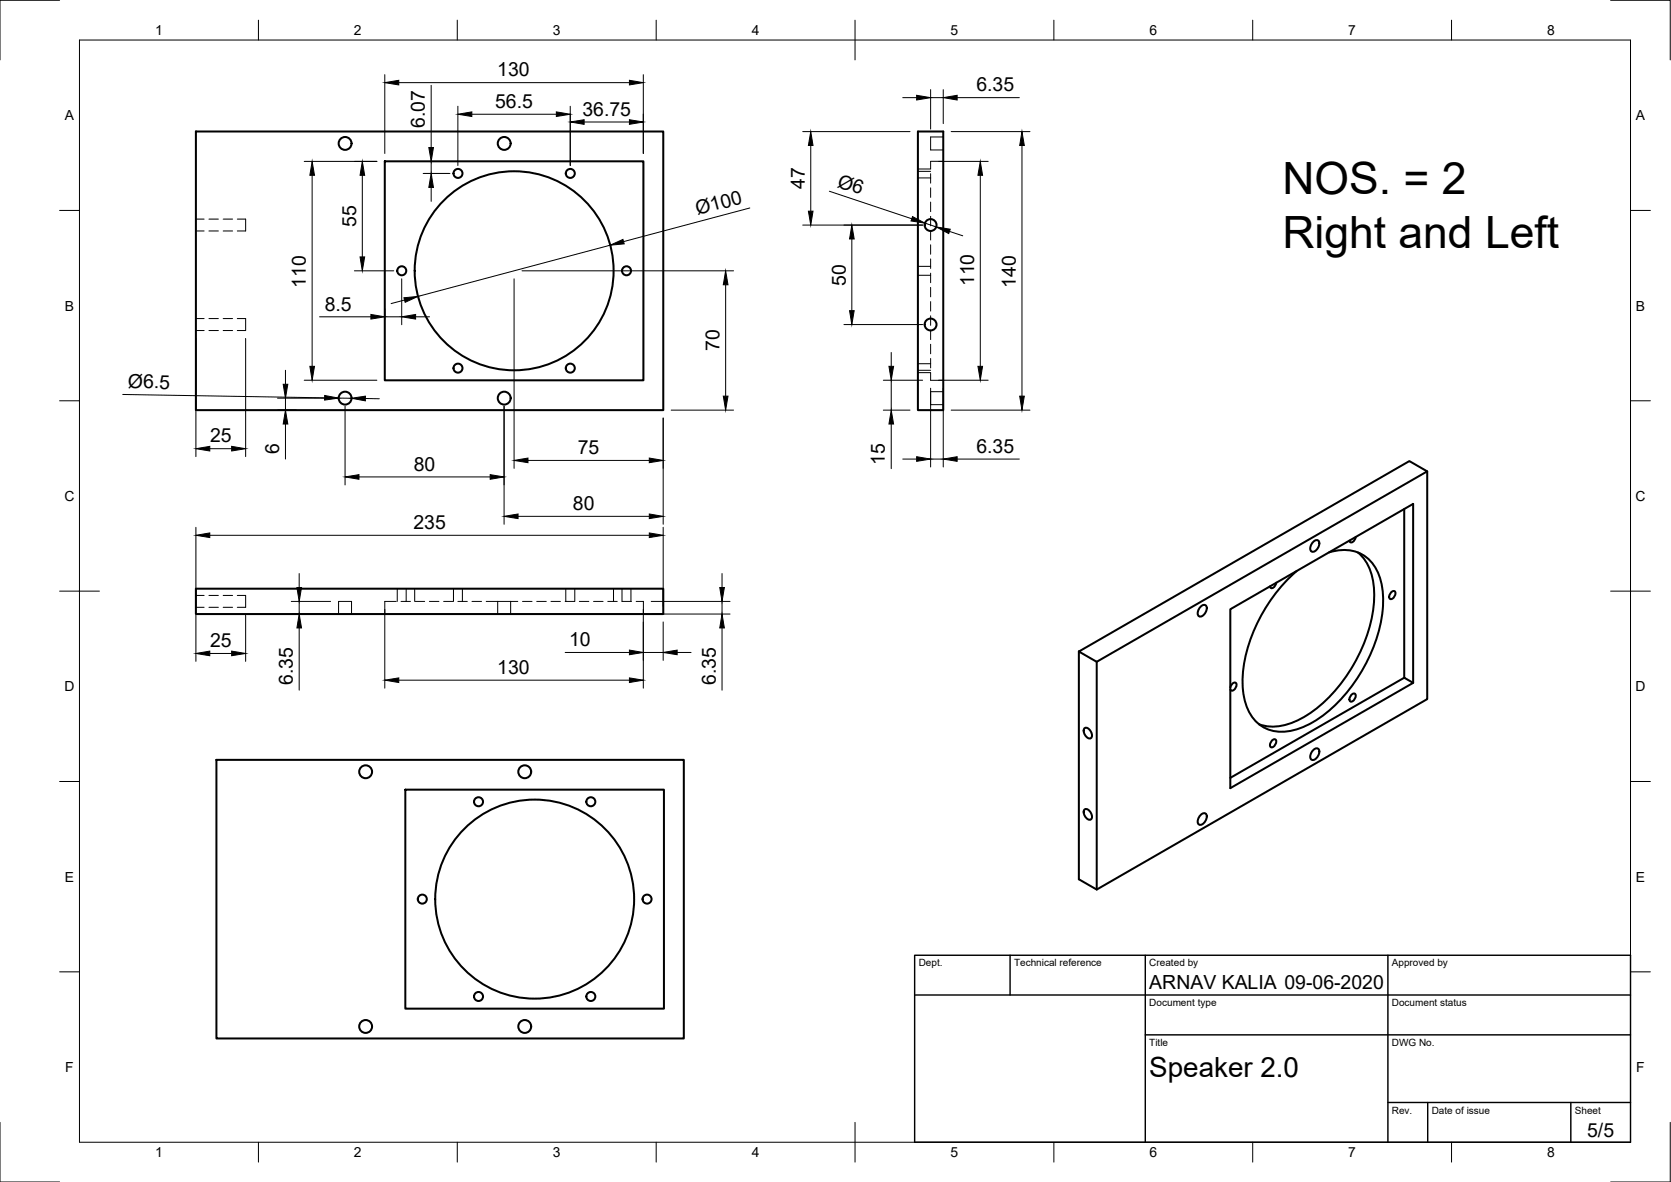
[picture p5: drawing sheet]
<svg xmlns="http://www.w3.org/2000/svg" width="420mm" height="297mm" viewBox="0 0 420 297" stroke-linecap="round" stroke-linejoin="round" font-family="sans-serif">
<!-- layer: Hidden -->
<g fill="none" stroke="#000" stroke-width=".25">
<path d="M237.2 34.4h-3.2v3.3h3.2M49.3 55.1h2M49.3 58h2M52.5 55.1h2.4M52.5 58h2.4M56.1 55.1h2.4M56.1 58h2.4M59.7 55.1h2.1v2.9h-2.1M230.8 42.5h3.2M230.8 44.7h3.2M230.8 43.1h3.2M234 43.7v2.3"/>
<path d="M234 47.2v2.4M234 50.8v2.4M234 54.4v2.4M234 57.9v2.4M237.2 40.5h-3.2v1.9M230.8 66.9h3.2M230.8 69.2h3.2M234 61.5v2.4M234 65.1v2.4M234 68.7v2.3M234 72.2v2.4M234 75.8v2.4"/>
<path d="M234 79.4v2.4M49.3 80.1h2M49.3 83.1h2M52.5 80.1h2.4M52.5 83.1h2.4M56.1 80.1h2.4M56.1 83.1h2.4M59.7 80.1h2.1v3h-2.1M230.8 93.6l3.2 .1v1.9h3.2M230.8 91.4h3.2M230.8 93.1h3.2M234 82.9v2.4"/>
<path d="M234 86.5v2.4M234 90.1v2.4M237.2 98.4h-3.2v3.3h3.2M49.3 149.6h2M49.3 152.6h2M52.5 149.6h2.4M52.5 152.6h2.4M56.1 149.6h2.4M56.1 152.6h2.4M59.7 149.6h2.1v3h-2.1M85.1 154.3v-3.2h3.3v3.2M99.6 151.1h-2.8v3.2"/>
<path d="M99.9 147.9v3.2M100.8 151.1h2.4M102.1 147.9v3.2M104.3 147.9v3.2M104.4 151.1h2.4M108 151.1h2.4M111.5 151.1h2.4M114 147.9v3.2M115.1 151.1h2.4M116.3 147.9v3.2M118.7 151.1h2.4M122.3 151.1h2.8"/>
<path d="M125.1 151.1h3.3M125.1 151.1v3.2M128.4 151.1h1.8M128.4 151.1v3.2M131.4 151.1h2.4M135 151.1h2.4M138.5 151.1h2.4M142.1 151.1h2.4M142.3 147.9v3.2M144.5 147.9v3.2M145.7 151.1h2.4M149.2 151.1h2.4"/>
<path d="M152.8 151.1h2.4M154.3 147.9v3.2M156.4 147.9v3.2h2.4M158.6 147.9v3.2M160 151.1h1.8v3.2"/>
</g>
<!-- layer: Visible -->
<g fill="none" stroke="#000" stroke-width=".51">
<path d="M49.3 33h117.5v70.1h-117.5zM230.8 33h6.4v70.1h-6.4zM96.8 40.5h65v55.1h-65zM358.9 118.5v57.2l-83.1 47.8-4.5-2.5v-57.3M330.2 136.1a.84 .84 0 0 1 1.5 .1 2.1 2.1 0 0 1-1.8 2.5 1.4 1.4 0 0 1 0-2.2zM334.2 138.8a9.4 9.4 0 0 1 12.2 4.9 22.1 22.1 0 0 1 .2 15.1 39.6 39.6 0 0 1-16.5 22.7 12.9 12.9 0 0 1-11.8 1.6 11 11 0 0 1-5.8-9.6 35.6 35.6 0 0 1 7-22.8 38.2 38.2 0 0 1 6.6-7.2M340.9 134.9l-.3 .8a.83 .83 0 0 1-1.2 .4l-.1-.2M341.4 138.8a13 13 0 0 1 4.1 10 38.7 38.7 0 0 1-11.2 26.3 21.9 21.9 0 0 1-14 7.5l-2.5-.2-1.2-.4M353.1 127.9v42.4l2.2 1.3-45.9 26.5v-45l45.9-26.5v45M49.3 147.9h117.5v6.4h-117.5zM301.9 152.4a.84 .84 0 0 1 1.5 0 2.1 2.1 0 0 1-1.8 2.5 1.4 1.4 0 0 1 0-2.1zM320.9 146.4l-.3 .8a.83 .83 0 0 1-1.2 .4l-.1-.2"/>
<path d="M349.8 148.9l.3-.3h.6a1.32 1.32 0 0 1-1.2 1.9 1.14 1.14 0 0 1 .3-1.6zM271.3 163.7l83.1-47.8 4.5 2.6-83.1 47.8zM275.8 166.3v57.2M309.4 172.7l.3-.7a.69 .69 0 0 1 1.2-.2 1.32 1.32 0 0 1-1.4 1.7l-.1-.2M339.8 174.6l.3-.2 .6-.1a1.32 1.32 0 0 1-1.2 2 1.14 1.14 0 0 1 .3-1.7zM353.1 170.3l-43.7 25.2M54.4 191h117.5v70h-117.5zM101.9 198.4h65v55.1h-65zM272.7 183a1.28 1.28 0 0 1 1.7 1 .9 .9 0 0 1 .2 1 .9 .9 0 0 1-.7 .6 1.95 1.95 0 0 1-1.2-2.6zM319.8 186.1l.3-.2 .6-.1a1.32 1.32 0 0 1-1.2 2 1.14 1.14 0 0 1 .3-1.7zM330.2 188.5a.84 .84 0 0 1 1.5 0 2.1 2.1 0 0 1-1.8 2.5 1.4 1.4 0 0 1 0-2.2zM272.7 203.4a1.28 1.28 0 0 1 1.7 1 .9 .9 0 0 1 .2 1 .9 .9 0 0 1-.7 .6 1.95 1.95 0 0 1-1.2-2.6z"/>
<path d="M301.9 204.8a.84 .84 0 0 1 1.5 0 2.1 2.1 0 0 1-1.8 2.5 1.4 1.4 0 0 1 0-2.2z"/>
<circle cx="86.8" cy="36" r="1.62"/>
<circle cx="126.8" cy="36" r="1.62"/>
<circle cx="115.2" cy="43.6" r="1.13"/>
<circle cx="143.4" cy="43.6" r="1.13"/>
<circle cx="234" cy="56.6" r="1.49"/>
<circle cx="101" cy="68" r="1.13"/>
<circle cx="129.3" cy="68" r="25"/>
<circle cx="157.5" cy="68" r="1.13"/>
<circle cx="115.2" cy="92.5" r="1.13"/>
<circle cx="143.4" cy="92.5" r="1.13"/>
<circle cx="234" cy="81.6" r="1.49"/>
<circle cx="86.8" cy="100.1" r="1.62"/>
<circle cx="126.8" cy="100.1" r="1.62"/>
<circle cx="91.9" cy="193.9" r="1.62"/>
<circle cx="131.9" cy="193.9" r="1.62"/>
<circle cx="120.3" cy="201.5" r="1.13"/>
<circle cx="148.6" cy="201.5" r="1.13"/>
<circle cx="106.2" cy="226" r="1.13"/>
<circle cx="134.4" cy="226" r="25"/>
<circle cx="162.7" cy="226" r="1.13"/>
<circle cx="91.9" cy="258" r="1.62"/>
<circle cx="120.3" cy="250.4" r="1.13"/>
<circle cx="131.9" cy="258" r="1.62"/>
<circle cx="148.6" cy="250.4" r="1.13"/>
</g>
<!-- layer: Border -->
<g fill="none" stroke="#000" stroke-width=".25">
<path d="M15 .1h-15v15M20 10.1h390v276.9h-390zM65 5.1v5M115 5.1v5M165 5.1v5M215 5.1v10M265 5.1v5M315 5.1v5M365 5.1v5M405 .1h15v15M15 52.9h5M410 52.9h5"/>
<path d="M15 100.7h5M410 100.7h5M15 148.6h10M405 148.6h10M15 196.4h5M410 196.4h5M15 244.2h5M410 244.2h5M0 282.1v14.9h15M65 287v5M115 287v5M165 287v5"/>
<path d="M215 282.1v9.9M265 287v5M315 287v5M365 287v5M420 282.1v14.9h-15"/>
</g>
<!-- layer: TitleBlock -->
<path d="M230 240.1h180v46.9h-180zM230 250h180M254 240.1v9.9M288 240.1v46.9M349 240.1v46.9M288 260.1h122M349 277.1h61M359 277.1v9.9M395 277.1v9.9" fill="none" stroke="#000" stroke-width=".36"/>
<!-- layer: Dimensions -->
<g fill="none" stroke="#000" stroke-width=".25">
<path d="M96.8 18.8v19.8M161.8 18.8v19.8M100.3 20.8h58M108.4 21.4v15.7M115.1 26.7v14.9M118.6 28.7h21.3M143.4 26.7v14.9M146.9 30.7h11.4M201.8 33.1h27M203.9 36.6v16.5M227 24.5h3.5M234 22.5v9.9"/>
<path d="M234 24.5h3.2M237.2 22.5v8.6M239.2 33.1h19.8M240.7 24.5h15.6M257 36.6v63M76.5 40.6h18.3M78.5 44.1v48M91.1 44.1v20.5M106.4 43.6h6.7M108.4 40.6v3M108.4 47.1v3.5M188.5 52.3l-31.7 8.4"/>
<path d="M201.8 56.6h30.2M208.5 48.1l20.8 6.9M232.6 56.1l2.8 .9M236 40.6h12.5M238.7 58.2l3.4 1.1M246.5 44.1v48M80.3 79.6h13M89.1 68.1h9.9M96.8 77.6v2.7M96.8 79.6h4.2M101 70.1v11.5M101.7 75.4l-3.4 .9"/>
<path d="M104.5 79.6h3.5M129.3 70.1v47.6M131.3 68.1h53.1M153.4 61.6l-48.3 12.9M182.5 71.6v28M214.2 60.1v18M30.9 99.1l50.7 .9M49.3 85.1v29.7M61.8 85.1v29.7M71.8 93.1v3.5M76.5 95.6h18.3M212.2 81.6h19.8"/>
<path d="M222.1 95.6h9.9M224.1 88.6v3.5M224.1 95.6v7.5M234 97.6v19.8M236 95.6h12.5M237.2 97.6v19.8M52.7 112.8h5.6M69.8 103.1h4.8M69.8 100.1h15M71.8 100.1v3M71.8 106.6v8.8M85.1 100l3.3 .1"/>
<path d="M86.8 102.1v19.8M90.3 119.9h33M91.9 100.1l3.5 .1M126.7 102.1v29.6M132.8 115.7h30.5M166.8 105.1v26.6M168.8 103.1h15.6M222.1 103.1h6.7M224.1 106.6v11.2M227 115.4h3.5M234 115.4h3.2M239.2 103.1h19.8"/>
<path d="M240.7 115.4h15.6M49.3 132.5v19.8M52.7 134.5h110.6M130.3 129.8h33M166.8 132.5v19.8M49.3 154.6v11.6M61.8 154.6v11.6M73.2 151.1h9.9M73.2 154.3h9.9M75.2 144.1v3.5M75.2 151.1v3.2M75.2 157.8v15.6"/>
<path d="M96.8 153.1v19.8M161.8 153.1v19.8M163.7 151.1h19.9M163.7 154.3h19.9M166.8 156.3v9.7M181.5 144.1v3.5M181.5 151.1v3.2M181.5 157.8v15.6M52.7 164.2h5.6M100.3 170.9h58M142.1 164h16.2M161.8 164h5"/>
<path d="M170.3 164h3.5"/>
</g>
<g fill="#000" stroke="#000" stroke-width=".25">
<path d="M96.8 20.8l3.5-.6v1.1zM107.8 37.1h1.2l-.6 3.5zM115.1 28.7l3.5-.6v1.2zM139.9 28.1l3.5 .6-3.5 .6zM143.4 30.7l3.5-.6v1.1zM158.3 20.2l3.5 .6-3.5 .5zM158.3 30.1l3.5 .6-3.5 .5zM203.9 33.1l.5 3.5h-1.1zM230.5 23.9l3.5 .6-3.5 .6zM237.2 24.5l3.5-.6v1.2zM257 33.1l.6 3.5h-1.2zM78.5 40.6l.6 3.5h-1.2z"/>
<path d="M91.1 40.6l.6 3.5h-1.2zM108.4 43.6l.6 3.5h-1.2zM203.3 53.1h1.1l-.5 3.5zM229.4 54.4l3.2 1.7-3.5-.6zM235.4 57l3.5 .6-.4 1.1zM246.5 40.6l.6 3.5h-1.2zM90.5 64.6h1.2l-.6 3.5zM93.3 79l3.5 .6-3.5 .6zM101.6 74.8l3.5-.3-3.2 1.5zM101 79.6l3.5-.6v1.2zM153.4 61.6l3.2-1.4 .4 1.1zM182.5 68.1l.5 3.5h-1.1z"/>
<path d="M213.6 78.1h1.2l-.6 3.5zM214.2 56.6l.6 3.5h-1.2zM71.2 96.6h1.2l-.6 3.5zM77.9 92.1h1.2l-.6 3.5zM81.6 99.4l3.5 .6-3.5 .5zM88.4 100.1l3.5-.5v1.1zM181.9 99.6h1.1l-.5 3.5zM223.5 92.1h1.2l-.6 3.5zM245.9 92.1h1.2l-.6 3.5zM256.4 99.6h1.2l-.6 3.5zM49.3 112.8l3.4-.6v1.1zM58.3 112.2l3.5 .6-3.5 .5z"/>
<path d="M71.8 103.1l.6 3.5h-1.2zM86.8 119.9l3.5-.6v1.1zM123.3 119.3l3.4 .6-3.4 .5zM129.3 115.7l3.5-.6v1.2zM163.3 115.1l3.5 .6-3.5 .6zM224.1 103.1l.6 3.5h-1.2zM230.5 114.8l3.5 .6-3.5 .5zM237.2 115.4l3.5-.6v1.1zM49.3 134.5l3.4-.6v1.2zM126.7 129.8l3.6-.6v1.1zM163.3 133.9l3.5 .6-3.5 .6zM163.3 129.2l3.5 .6-3.5 .5z"/>
<path d="M74.7 147.6h1.1l-.6 3.5zM75.2 154.3l.6 3.5h-1.1zM181 147.6h1.1l-.6 3.5zM181.5 154.3l.6 3.5h-1.1zM49.3 164.2l3.4-.6v1.2zM58.3 163.6l3.5 .6-3.5 .6zM96.8 170.9l3.5-.5v1.1zM158.3 170.4l3.5 .5-3.5 .6zM158.3 163.4l3.5 .6-3.5 .5zM166.8 164l3.5-.6v1.1z"/>
</g>
<g font-size="11.2">
<text x="322.5" y="48.9">NOS. = 2</text>
<text x="322.5" y="62.3">Right and Left</text>
</g>
<text font-size="7" x="289" y="270.6">Speaker 2.0</text>
<g font-size="4.9">
<text x="125" y="19.2">130</text>
<text x="245.5" y="23">6.35</text>
<text x="124.5" y="27.1">56.5</text>
<text x="146.5" y="29.1">36.75</text>
<text x="106.8" y="32.2" transform="rotate(-90 106.8 32.2)">6.07</text>
<text x="202.4" y="47.4" transform="rotate(-90 202.4 47.4)">47</text>
<text x="210.3" y="46.9" transform="rotate(18 210.3 46.9)">Ø6</text>
<text x="89.6" y="57" transform="rotate(-90 89.6 57)">55</text>
<text x="175.3" y="54.1" transform="rotate(-15 175.3 54.1)">Ø100</text>
<text x="212.6" y="71.8" transform="rotate(-90 212.6 71.8)">50</text>
<text x="244.9" y="71.9" transform="rotate(-90 244.9 71.9)">110</text>
<text x="76.9" y="72.3" transform="rotate(-90 76.9 72.3)">110</text>
<text x="255.4" y="72.3" transform="rotate(-90 255.4 72.3)">140</text>
<text x="81.7" y="78">8.5</text>
<text x="180.9" y="88.3" transform="rotate(-90 180.9 88.3)">70</text>
<text x="32.2" y="97.5" transform="rotate(1 32.2 97.5)">Ø6.5</text>
<text x="52.8" y="111.2">25</text>
<text x="245.5" y="113.8">6.35</text>
<text x="70.2" y="114.1" transform="rotate(-90 70.2 114.1)">6</text>
<text x="104.1" y="118.3">80</text>
<text x="145.3" y="114.1">75</text>
<text x="222.5" y="116.8" transform="rotate(-90 222.5 116.8)">15</text>
<text x="144.1" y="128.2">80</text>
<text x="103.9" y="133">235</text>
<text x="52.8" y="162.7">25</text>
<text x="143.1" y="162.4">10</text>
<text x="73.7" y="172.1" transform="rotate(-90 73.7 172.1)">6.35</text>
<text x="125" y="169.4">130</text>
<text x="180" y="172.1" transform="rotate(-90 180 172.1)">6.35</text>
<text x="289" y="248.5">ARNAV KALIA 09-06-2020</text>
<text x="399.1" y="285.7">5/5</text>
</g>
<g font-size="3.5">
<text x="39" y="8.8">1</text>
<text x="89" y="8.8">2</text>
<text x="139" y="8.8">3</text>
<text x="189" y="8.8">4</text>
<text x="239" y="8.8">5</text>
<text x="289" y="8.8">6</text>
<text x="339" y="8.8">7</text>
<text x="389" y="8.8">8</text>
<text x="16.3" y="30.2">A</text>
<text x="411.3" y="30.2">A</text>
<text x="16.3" y="78">B</text>
<text x="411.3" y="78">B</text>
<text x="16.2" y="125.9">C</text>
<text x="411.2" y="125.9">C</text>
<text x="16.2" y="173.7">D</text>
<text x="411.2" y="173.7">D</text>
<text x="16.3" y="221.6">E</text>
<text x="411.3" y="221.6">E</text>
<text x="16.4" y="269.4">F</text>
<text x="411.4" y="269.4">F</text>
<text x="39" y="290.8">1</text>
<text x="89" y="290.8">2</text>
<text x="139" y="290.8">3</text>
<text x="189" y="290.8">4</text>
<text x="239" y="290.8">5</text>
<text x="289" y="290.8">6</text>
<text x="339" y="290.8">7</text>
<text x="389" y="290.8">8</text>
</g>
<g font-size="2.5">
<text x="231" y="242.9">Dept.</text>
<text x="255" y="242.9">Technical reference</text>
<text x="289" y="242.9">Created by</text>
<text x="350" y="242.9">Approved by</text>
<text x="289" y="252.8">Document type</text>
<text x="350" y="252.8">Document status</text>
<text x="289" y="262.9">Title</text>
<text x="350" y="262.9">DWG No.</text>
<text x="350" y="279.9">Rev.</text>
<text x="360" y="279.9">Date of issue</text>
<text x="396" y="279.9">Sheet</text>
</g>
</svg>
